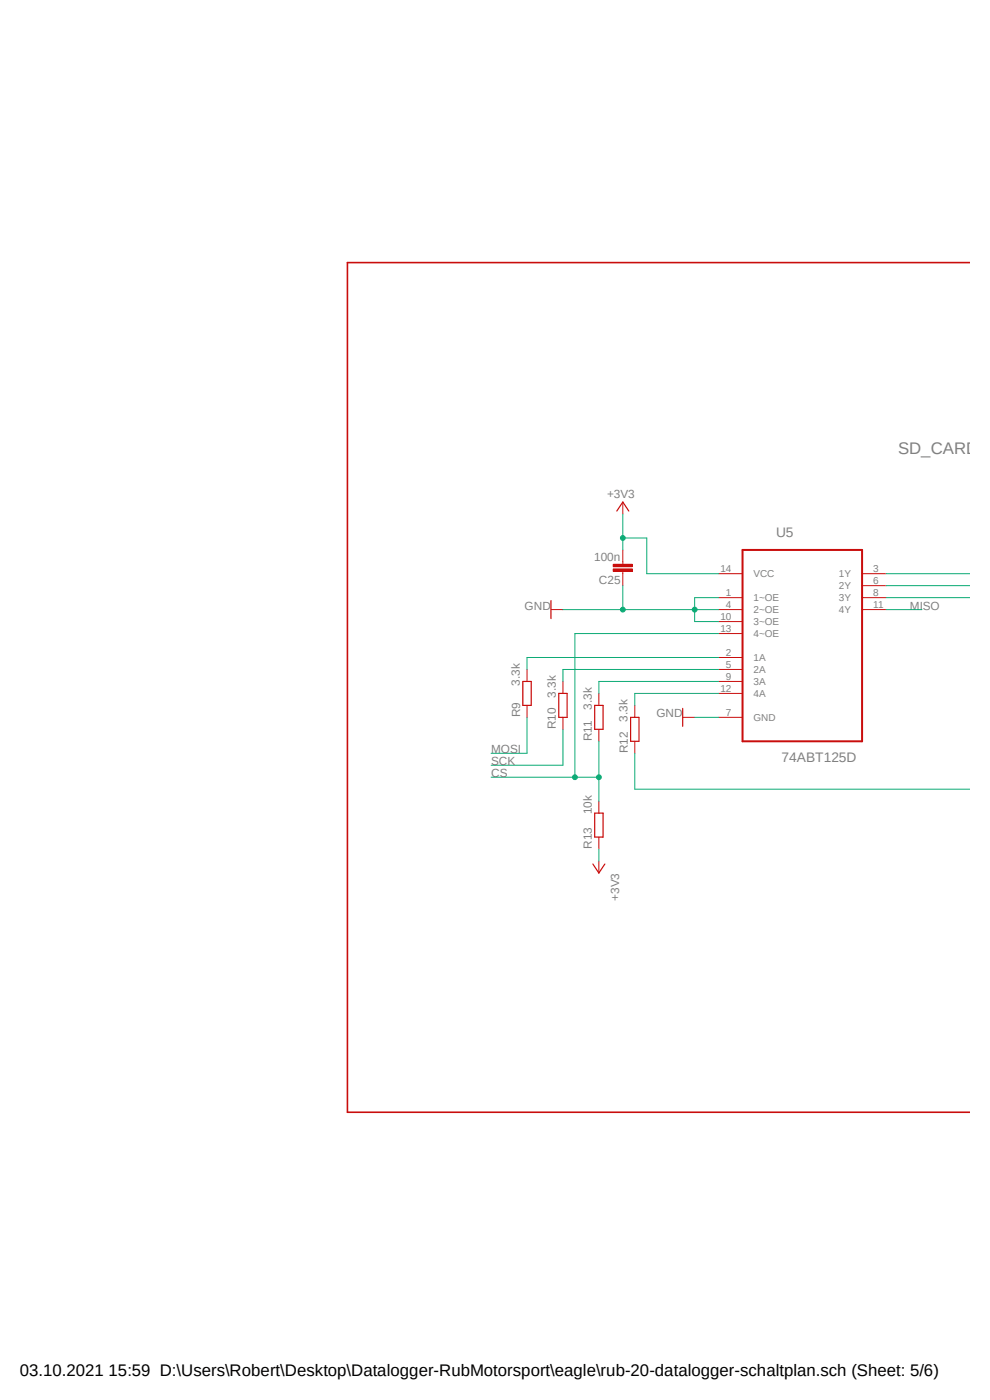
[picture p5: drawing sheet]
<svg xmlns="http://www.w3.org/2000/svg" width="210mm" height="297mm" viewBox="0 0 210 297" stroke-linecap="round" stroke-linejoin="round" font-family="sans-serif">
<path d="M73.2 55.4l132.5 90.6M205.7 145.9l-132.5 90.7" fill="none" stroke="#fff" stroke-width=".21"/>
<g fill="none" stroke="#c90d0c" stroke-width=".21">
<path d="M132.1 119.2v.5M116.9 129.3h2.5M132.1 121.2v.5M152.4 121.7h5.1M152.4 126.8h5.1M152.4 129.3h5.1M152.4 131.9h5.1M152.4 134.4h5.1M152.4 139.5h5.1M182.9 121.7h5.1M182.9 126.8h5.1M182.9 129.3h5.1"/>
<path d="M182.9 124.2h5.1M111.8 142v2.6M111.8 149.6v2.6M119.4 144.6v2.5M119.4 152.2v2.5M127 147.1v2.5M127 154.7v2.6M134.7 149.6v2.6M134.7 157.3v2.5M152.4 142h5.1M152.4 144.6h5.1M152.4 147.1h5.1"/>
<path d="M152.4 152.2h5.1M127 170v2.5M127 177.6v2.5M127 182.7v2.5"/>
</g>
<path d="M157.5 116.7h25.4v40.6h-25.4z" fill="none" stroke="#c90d0c" stroke-width=".42"/>
<path d="M205.7 55.7h-132v180.3h132" fill="none" stroke="#c90d0c" stroke-width=".34"/>
<path d="M116.9 127.4v3.8M110.9 144.6h1.8v5h-1.8zM118.5 147.1h1.8v5.1h-1.8zM126.2 149.6h1.7v5.1h-1.7zM133.8 152.2h1.8v5.1h-1.8zM126.2 172.5h1.7v5.1h-1.7zM125.8 183.3l1.2 1.9 1.3-1.9" fill="none" stroke="#c90d0c" stroke-width=".25"/>
<path d="M130.1 119.7h4.1v.5h-4.1z" fill-rule="evenodd" fill="#c90d0c"/>
<path d="M130.1 119.7h4.1v.5h-4.1z" fill="none" stroke="#c90d0c" stroke-width=".21"/>
<path d="M130.1 120.7h4.1v.5h-4.1z" fill-rule="evenodd" fill="#c90d0c"/>
<path d="M132.1 106.5v2.6M132.1 116.7v2.5M130.1 120.7h4.1v.5h-4.1zM132.1 121.7v2.5M144.8 152.2h2.6" fill="none" stroke="#c90d0c" stroke-width=".21"/>
<path d="M130.9 108.4l1.2-1.9 1.3 1.9M144.8 150.3v3.8" fill="none" stroke="#c90d0c" stroke-width=".25"/>
<path d="M132.1 114.1h5.1v7.6h15.2M132.1 109.1v7.6M127 180.1v2.6" fill="none" stroke="#0dab76" stroke-width=".21"/>
<circle cx="132.1" cy="114.1" r=".51" fill="#0dab76"/>
<g fill="none" stroke="#0dab76" stroke-width=".21">
<path d="M132.1 124.2v5.1h-12.7M147.4 129.3h5M152.4 126.8h-5v5.1h5"/>
<circle cx="132.1" cy="114.1" r=".51"/>
</g>
<circle cx="147.4" cy="129.3" r=".51" fill="#0dab76"/>
<g fill="none" stroke="#0dab76" stroke-width=".21">
<path d="M132.1 129.3h15.3"/>
<circle cx="147.4" cy="129.3" r=".51"/>
</g>
<circle cx="132.1" cy="129.3" r=".51" fill="#0dab76"/>
<g fill="none" stroke="#0dab76" stroke-width=".21">
<path d="M152.4 139.5h-40.6v2.5M188 126.8h17.7M188 121.7h17.7M188 124.2h17.7M188 129.3h7.6M111.8 152.2v7.6h-7.6M119.4 154.7v7.6h-15.2M127 157.3v12.7M134.7 159.8v7.6h71M147.4 152.2h5M152.4 142h-33v2.6M152.4 144.6h-25.4v2.5"/>
<path d="M152.4 147.1h-17.7v2.5M104.2 164.9h22.8"/>
<circle cx="132.1" cy="129.3" r=".51"/>
</g>
<circle cx="127" cy="164.9" r=".51" fill="#0dab76"/>
<g fill="none" stroke="#0dab76" stroke-width=".21">
<path d="M152.4 134.4h-30.4v30.5"/>
<circle cx="127" cy="164.9" r=".51"/>
</g>
<circle cx="122" cy="164.9" r=".51" fill="#0dab76"/>
<circle cx="122" cy="164.9" r=".51" fill="none" stroke="#0dab76" stroke-width=".21"/>
<text font-size="3.6" fill="#808080" x="190.5" y="96.4">SD_CARD w</text>
<text font-size="3.6" x="4.2" y="291.8">03.10.2021 15:59 D:\Users\Robert\Desktop\Datalogger-RubMotorsport\eagle\rub-20-datalogger-schaltplan.sch (Sheet: 5/6)</text>
<g font-size="2.9" fill="#808080">
<text x="164.6" y="114">U5</text>
<text x="165.8" y="161.6">74ABT125D</text>
</g>
<g font-size="2.5" fill="#808080">
<text x="128.8" y="105.7">+3V3</text>
<text x="126" y="119.1">100n</text>
<text x="127" y="123.9">C25</text>
<text x="111.3" y="129.3">GND</text>
<text x="193" y="129.3">MISO</text>
<text x="110.3" y="145.5" transform="rotate(-90 110.3 145.5)">3.3k</text>
<text x="117.9" y="148" transform="rotate(-90 117.9 148)">3.3k</text>
<text x="110.3" y="152.2" transform="rotate(-90 110.3 152.2)">R9</text>
<text x="117.9" y="154.7" transform="rotate(-90 117.9 154.7)">R10</text>
<text x="125.5" y="150.6" transform="rotate(-90 125.5 150.6)">3.3k</text>
<text x="133.1" y="153.1" transform="rotate(-90 133.1 153.1)">3.3k</text>
<text x="139.2" y="152.2">GND</text>
<text x="104.2" y="159.8">MOSI</text>
<text x="125.6" y="157.3" transform="rotate(-90 125.6 157.3)">R11</text>
<text x="133.2" y="159.8" transform="rotate(-90 133.2 159.8)">R12</text>
<text x="104.2" y="162.4">SCK</text>
<text x="104.2" y="164.9">CS</text>
<text x="125.5" y="172.8" transform="rotate(-90 125.5 172.8)">10k</text>
<text x="125.6" y="180.1" transform="rotate(-90 125.6 180.1)">R13</text>
<text x="131.4" y="191.1" transform="rotate(-90 131.4 191.1)">+3V3</text>
</g>
<g font-size="2.1" fill="#808080">
<text x="152.8" y="121.4">14</text>
<text x="159.9" y="122.5">VCC</text>
<text x="178" y="122.5">1Y</text>
<text x="178" y="125">2Y</text>
<text x="185.3" y="121.4">3</text>
<text x="185.3" y="123.9">6</text>
<text x="152.8" y="131.5">10</text>
<text x="154" y="126.4">1</text>
<text x="154" y="129">4</text>
<text x="159.9" y="127.6">1~OE</text>
<text x="159.9" y="130.1">2~OE</text>
<text x="178" y="127.6">3Y</text>
<text x="178" y="130.1">4Y</text>
<text x="185.3" y="126.4">8</text>
<text x="185.3" y="129">11</text>
<text x="152.8" y="134.1">13</text>
<text x="159.9" y="132.6">3~OE</text>
<text x="159.9" y="135.2">4~OE</text>
<text x="154" y="139.1">2</text>
<text x="154" y="141.7">5</text>
<text x="159.9" y="140.3">1A</text>
<text x="159.9" y="142.8">2A</text>
<text x="152.8" y="146.8">12</text>
<text x="154" y="144.2">9</text>
<text x="159.9" y="145.3">3A</text>
<text x="159.9" y="147.9">4A</text>
<text x="154" y="151.8">7</text>
<text x="159.9" y="153">GND</text>
</g>
</svg>
